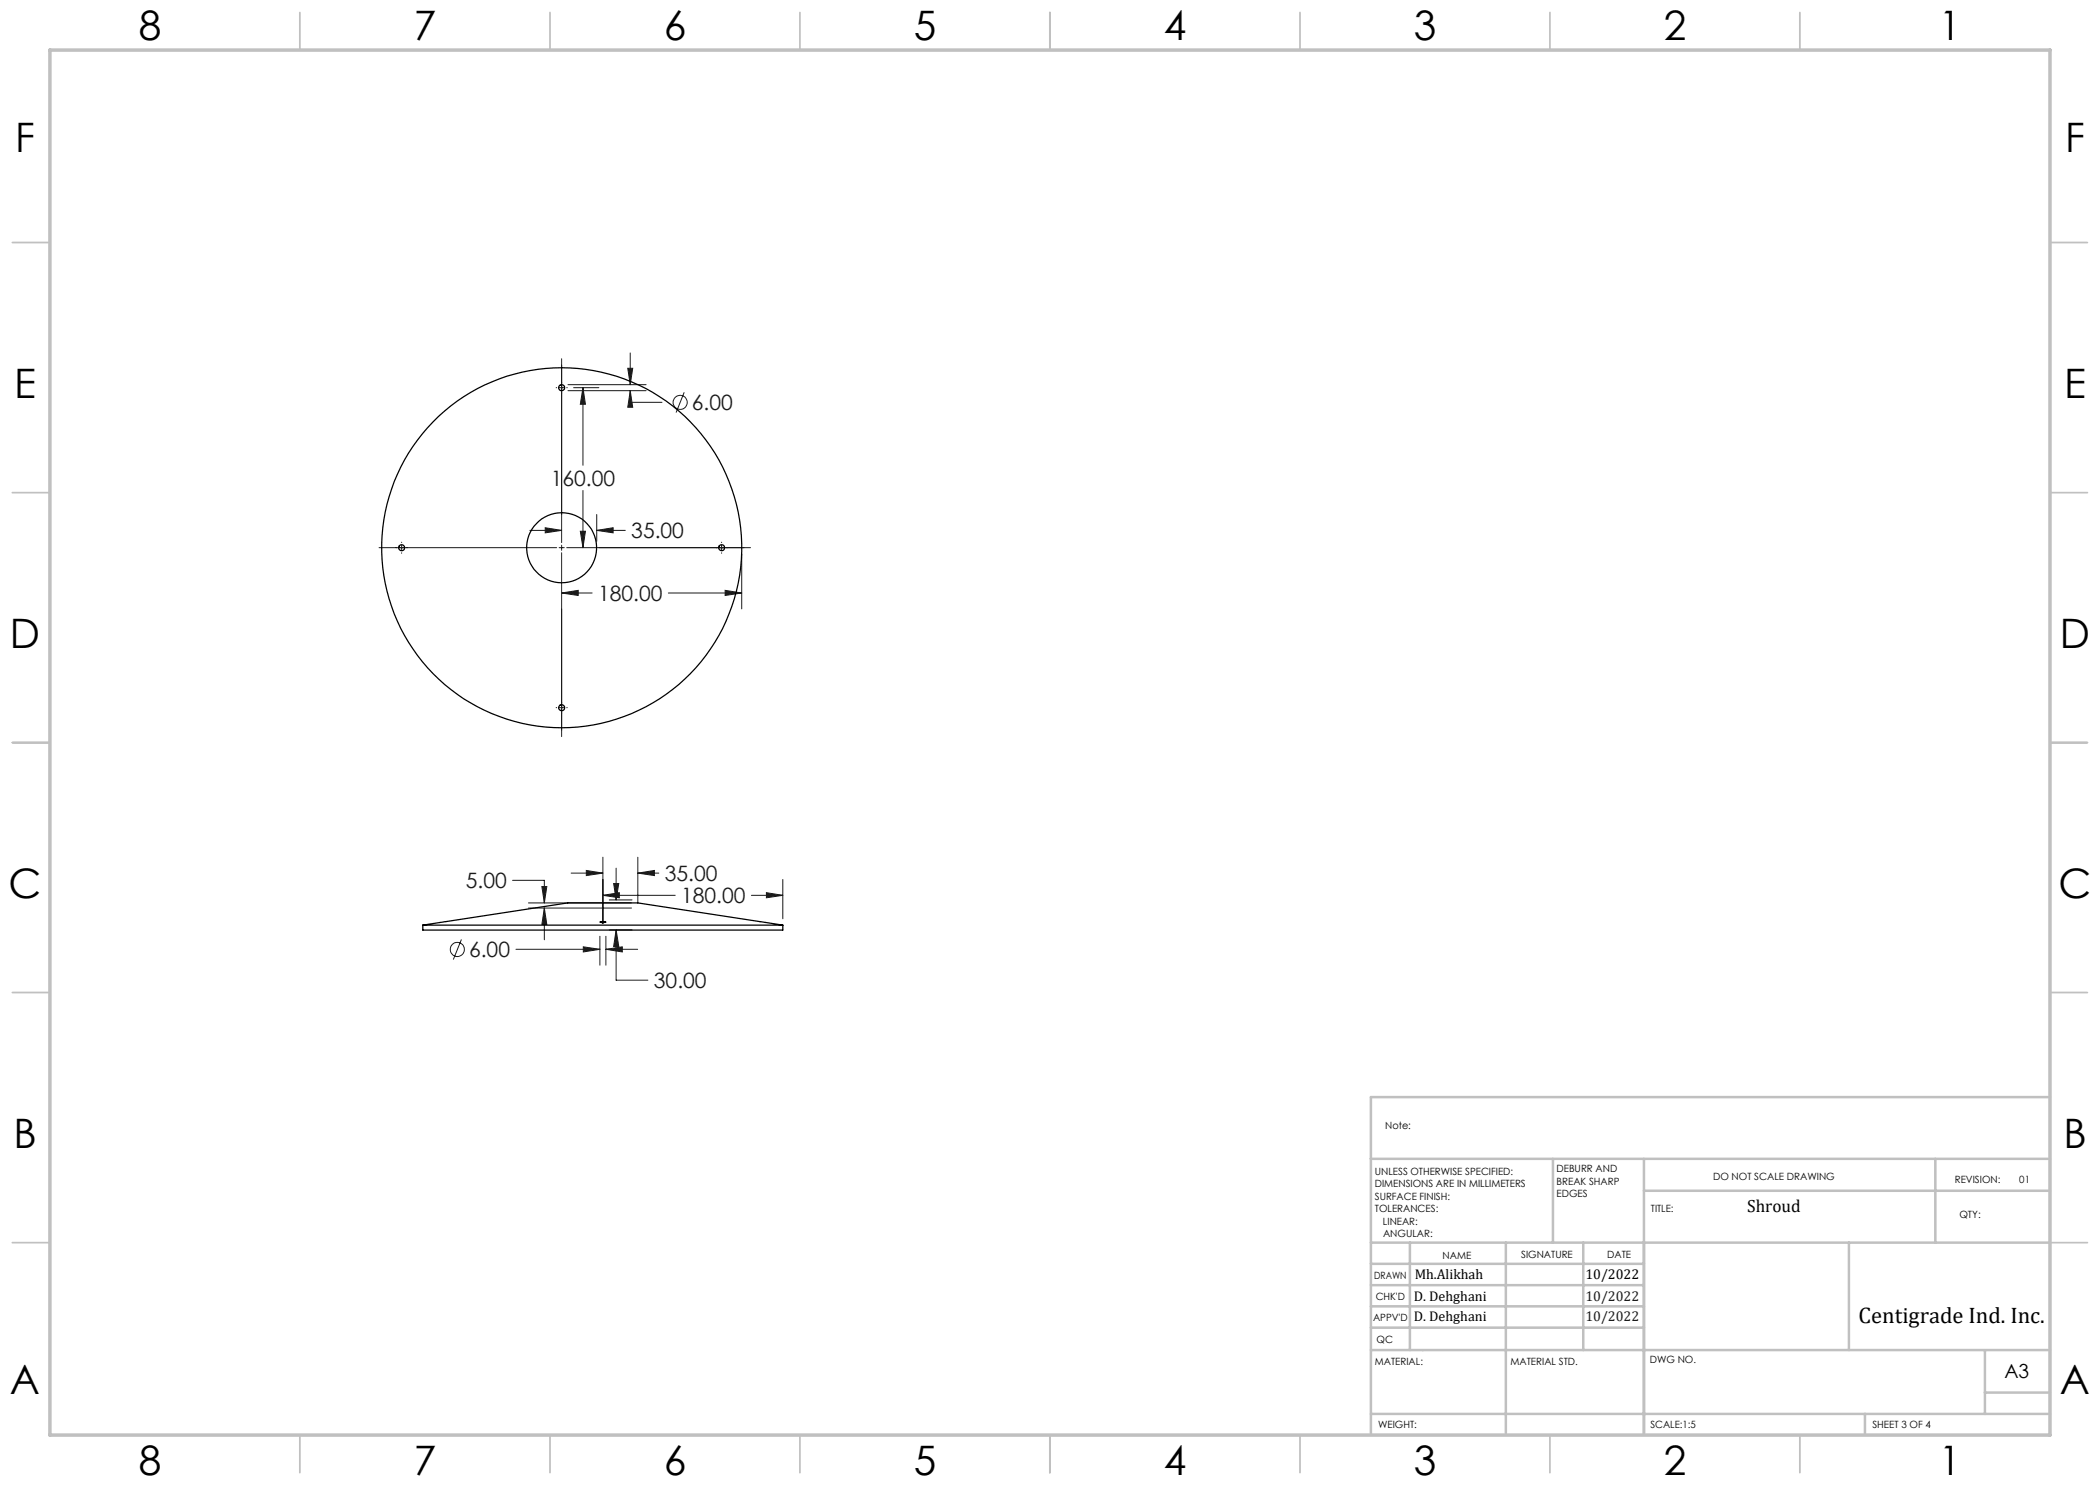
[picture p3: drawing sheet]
<svg xmlns="http://www.w3.org/2000/svg" width="420mm" height="297mm" viewBox="0 0 420 297" stroke-linecap="round" stroke-linejoin="round" font-family="sans-serif">
<g fill="none" stroke="#191924" stroke-width=".2">
<path d="M111.2 77.5h.1M111.8 77.5h1.1M112.3 71.8v36.7M113.3 77.5h.2M113.6 78.1h15.6M113.6 76.9h15.6M114.7 77.5h5.1M116.6 77.5l.5 3.4h-1zM116.6 77.5v15.6M125.6 73.7h.9l-.5 3.2zM126 78.1l.5 3.4h-.9zM126 78.1v2.4h6.4"/>
<path d="M126 70.6v6.3M136.8 78.5l-1.6 4M116.6 98.1v11.4M75.8 109.5h35.5M80.3 108.4v.1M80.3 109v1.1M80.3 110.6v.1M106 106.1h6.3M109 105.5l3.3 .6-3.3 .5zM111.8 109.5h1.1M112.3 109v1.1M112.3 110.6v36.7"/>
<path d="M112.3 118.6l3.3-.5v1zM112.3 118.6h6.1M113.3 109.5h36.8M116.1 106.3h1l-.5 3.2zM119.3 106.1l3.3-.6v1.1zM119.3 102.9v5.4M119.3 106.1h5.8M133.7 118.6h14.6M144.3 108.4v.1M144.3 109v1.1M144.3 110.6v.1M145 118.1l3.3 .5-3.3 .5z"/>
<path d="M148.3 110.8v11M111.2 141.5h.1M111.8 141.5h1.1M113.3 141.5h.2M102.5 176.1h6.4v4.5M108.4 177.3h1l-.5 3.3zM114.2 174.6h6.4M117.3 174.1l3.3 .5-3.3 .5zM120.6 179.1l3.3-.6v1.1zM120.6 171.4v13.3M120.6 179.1h14.4M121.8 180h4.6"/>
<path d="M122.7 176.7h1.1l-.6 3.3zM123.2 173.6v6.4M127.6 174.6l3.3-.5v1zM127.6 171.4v8.9M127.6 174.6h4.2M150.3 179.1h6.3M153.3 178.5l3.3 .6-3.3 .5zM156.6 175.9v7.9M92.3 187.9l-1.6 4M103.2 189.9h16.8M105.7 180.6h20.6M105.7 181.6h20.6"/>
<path d="M108.9 181.6l.5 3.3h-1zM108.9 181.6v6.4M116.7 189.4l3.3 .5-3.3 .5zM120 187.3v5.7M121.2 189.9l3.3-.5v1zM121.2 187.3v5.7M121.2 189.9h6.3M121.8 186h4.6M123.2 186l.6 3.3h-1.1zM123.2 186v10h6.4"/>
<circle cx="136" cy="80.5" r="1.41"/>
<circle cx="91.5" cy="189.9" r="1.42"/>
</g>
<g fill="none" stroke="#c0c0c0" stroke-width=".35">
<path d="M60 2.5v7.5M110 2.5v7.5M160 2.5v7.5M210 2.5v7.5M260 2.5v7.5M310 2.5v7.5M360 2.5v7.5M2.5 48.5h7.5M410 48.5h7.5M2.5 98.5h7.5M410 98.5h7.5M2.5 148.5h7.5"/>
<path d="M410 148.5h7.5M2.5 198.5h7.5M410 198.5h7.5M2.5 248.5h7.5M410 248.5h7.5M60 287v7.5M110 287v7.5M160 287v7.5M210 287v7.5M260 287v7.5M310 287v7.5M360 287v7.5"/>
</g>
<g fill="none" stroke="#c0c0c0" stroke-width=".5">
<path d="M410 219.4h-135.8v67.4M274.2 231.8h135.8M310.6 231.8v16.7M328.8 231.8v55.2M328.8 238.2h81.2M387.1 231.8v16.7M274.2 248.5h135.8M274.2 257h54.6M274.2 252.8h54.6M282 248.5v21.5M301.2 248.5v38.3M316.7 248.5v21.5"/>
<path d="M369.8 248.5v21.5M274.2 265.5h54.6M274.2 261.3h54.6M274.2 270h135.8M397 270v12.8M397 278.5h13M274.2 282.8h135.8M373 282.8v4.2"/>
</g>
<path d="M10 10h400v277h-400z" fill="none" stroke="#c0c0c0" stroke-width=".7"/>
<path d="M127.6 174.6l3.3-.5v1zM117.3 174.1l3.3 .5-3.3 .5zM120.6 179.1l3.3-.6v1.1zM153.3 178.5l3.3 .6-3.3 .5zM121.2 189.9l3.3-.5v1zM116.7 189.4l3.3 .5-3.3 .5zM108.4 177.3h1l-.5 3.3zM108.9 181.6l.5 3.3h-1zM123.2 186l.6 3.3h-1.1zM122.7 176.7h1.1l-.6 3.3zM119.3 106.1l3.3-.6v1.1zM109 105.5l3.3 .6-3.3 .5zM112.3 118.6l3.3-.5v1zM145 118.1l3.3 .5-3.3 .5zM126 78.1l.5 3.4h-.9zM125.6 73.7h.9l-.5 3.2zM116.6 77.5l.5 3.4h-1zM116.1 106.3h1l-.5 3.2z" fill="#191924"/>
<g fill="none" stroke="#000" stroke-width=".25">
<path d="M84.6 185v1h72v-1M84.6 185h72M84.6 185l29-4.4h14l29 4.4M120 184.4h1.2z"/>
<circle cx="112.3" cy="77.6" r=".6"/>
<circle cx="80.3" cy="109.5" r=".6"/>
<circle cx="112.3" cy="109.5" r="7"/>
<circle cx="112.3" cy="109.5" r="36"/>
<circle cx="144.3" cy="109.5" r=".59"/>
<circle cx="112.3" cy="141.5" r=".6"/>
</g>
<g font-size="8.1">
<text x="27.8" y="8">8</text>
<text x="82.8" y="8">7</text>
<text x="132.8" y="8">6</text>
<text x="182.8" y="8">5</text>
<text x="232.8" y="8">4</text>
<text x="282.8" y="8">3</text>
<text x="332.8" y="8">2</text>
<text x="387.8" y="8">1</text>
<text x="3" y="30.4">F</text>
<text x="413" y="30.4">F</text>
<text x="2.8" y="79.6">E</text>
<text x="412.8" y="79.6">E</text>
<text x="2" y="129.6">D</text>
<text x="412" y="129.6">D</text>
<text x="1.7" y="179.6">C</text>
<text x="411.7" y="179.6">C</text>
<text x="2.7" y="229.6">B</text>
<text x="412.7" y="229.6">B</text>
<text x="2" y="278.9">A</text>
<text x="412" y="278.9">A</text>
<text x="27.8" y="295">8</text>
<text x="82.8" y="295">7</text>
<text x="132.8" y="295">6</text>
<text x="182.8" y="295">5</text>
<text x="232.8" y="295">4</text>
<text x="282.8" y="295">3</text>
<text x="332.8" y="295">2</text>
<text x="387.8" y="295">1</text>
</g>
<text font-size="4.5" x="371.7" y="264.6">Centigrade Ind. Inc.</text>
<g font-size="4.2" fill="#191924">
<text x="138.4" y="82">6.00</text>
<text x="110.1" y="97.2">160.00</text>
<text x="126.3" y="107.7">35.00</text>
<text x="119.6" y="120.2">180.00</text>
<text x="93.1" y="177.7">5.00</text>
<text x="132.9" y="176.2">35.00</text>
<text x="136.2" y="180.6">180.00</text>
<text x="93.8" y="191.4">6.00</text>
<text x="130.8" y="197.6">30.00</text>
</g>
<text font-size="3.9" x="400.9" y="275.5">A3</text>
<text font-size="3.5" x="349.4" y="242.4">Shroud</text>
<g font-size="2.8">
<text x="282.9" y="255.9">Mh.Alikhah</text>
<text x="317.1" y="255.9">10/2022</text>
<text x="282.8" y="260.1">D. Dehghani</text>
<text x="282.8" y="264.2">D. Dehghani</text>
</g>
<g font-size="2.8" fill="#191924">
<text x="317.1" y="260.1">10/2022</text>
<text x="317.1" y="264.2">10/2022</text>
</g>
<g font-size="2">
<text x="277" y="225.8">Note:</text>
<text x="275" y="234.9">UNLESS OTHERWISE SPECIFIED:</text>
<text x="275" y="237.4">DIMENSIONS ARE IN MILLIMETERS</text>
<text x="275" y="239.9">SURFACE FINISH:</text>
<text x="311.3" y="234.5">DEBURR AND</text>
<text x="311.3" y="237">BREAK SHARP</text>
<text x="311.3" y="239.5">EDGES</text>
<text x="342.6" y="236">DO NOT SCALE DRAWING</text>
<text x="391" y="236.6">REVISION:</text>
<text x="403.9" y="236.6">01</text>
<text x="275" y="242.4">TOLERANCES:</text>
<text x="276.6" y="244.9">LINEAR:</text>
<text x="330.2" y="242.4">TITLE:</text>
<text x="391.9" y="243.7">QTY:</text>
<text x="276.6" y="247.4">ANGULAR:</text>
<text x="288.5" y="251.7">NAME</text>
<text x="304.2" y="251.7">SIGNATURE</text>
<text x="321.4" y="251.7">DATE</text>
<text x="274.8" y="255.9">DRAWN</text>
<text x="275.1" y="260.1">CHK'D</text>
<text x="274.6" y="264.2">APPV'D</text>
<text x="275.3" y="268.5">QC</text>
<text x="275" y="273">MATERIAL:</text>
<text x="302.1" y="273">MATERIAL STD.</text>
<text x="330" y="272.5">DWG NO.</text>
<text x="275.6" y="285.6">WEIGHT:</text>
<text x="330.1" y="285.6">SCALE:1:5</text>
<text x="374.5" y="285.6">SHEET 3 OF 4</text>
</g>
</svg>
